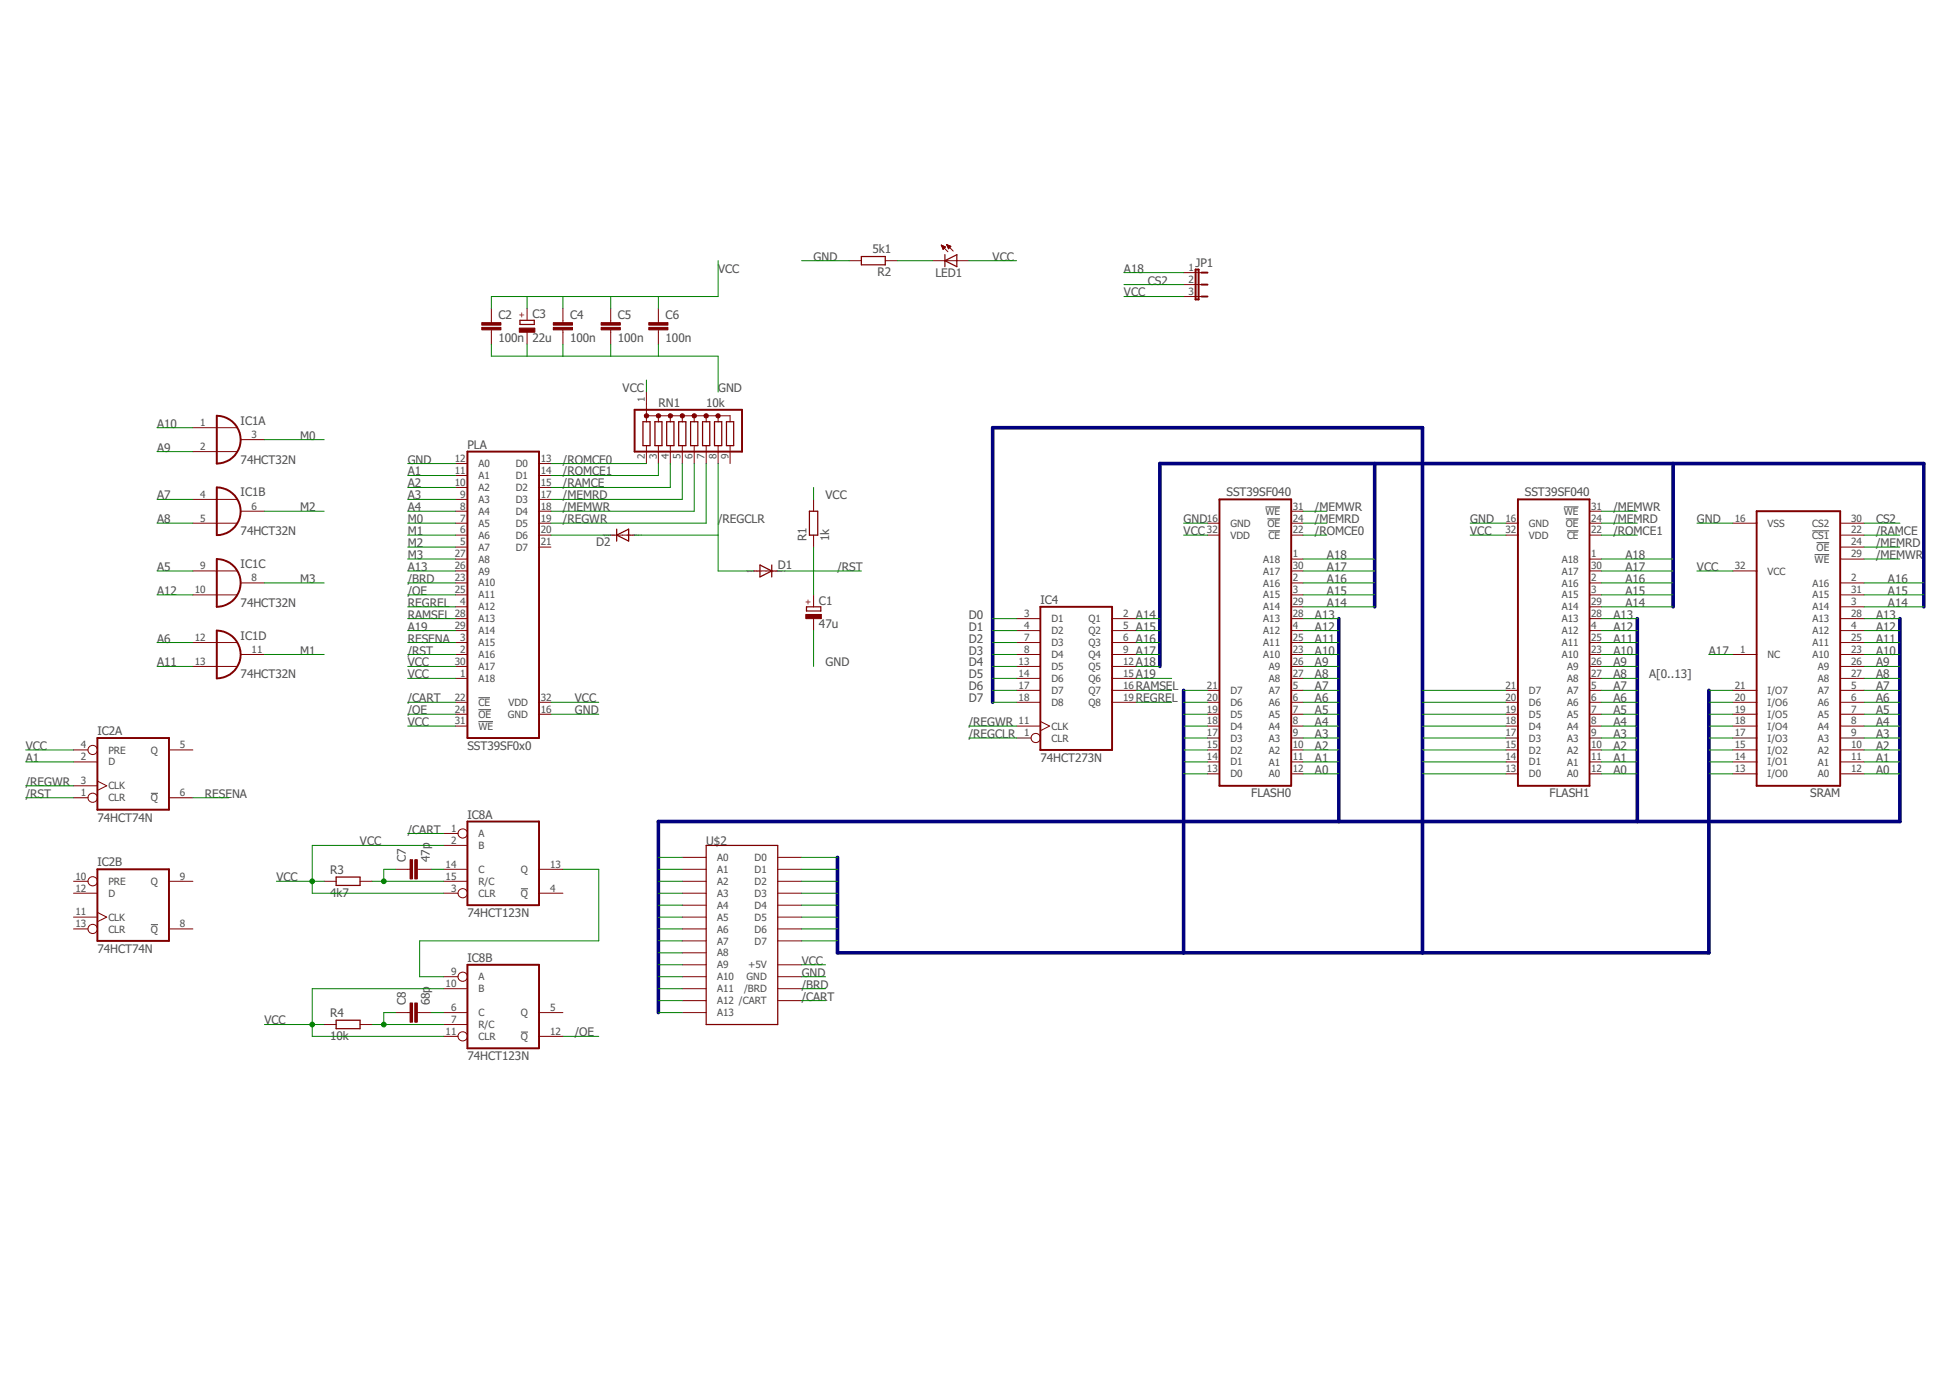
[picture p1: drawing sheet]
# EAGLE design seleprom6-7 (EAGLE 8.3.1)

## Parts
C1  47u  CPOL-EUE2.5-5  [E2,5-5]
C2  100n  C-EU025-025X050  [C025-025X050]
C3  22u  CPOL-EUE2-4  [E2-4]
C4  100n  C-EU025-025X050  [C025-025X050]
C5  100n  C-EU025-025X050  [C025-025X050]
C6  100n  C-EU025-025X050  [C025-025X050]
C7  47p  C-EU025-025X050  [C025-025X050]
C8  68p  C-EU025-025X050  [C025-025X050]
D1  DIODE-D-5  [D-5]
D2  DIODE-D-5  [D-5]
FLASH0  SST39SF040  SST39F040  [PLCC-SR32]
FLASH1  SST39SF040  SST39F040  [PLCC-SR32]
IC1  74HCT32N  [DIL14]
IC2  74HCT74N  [DIL14]
IC4  74HCT273N  74273N  [DIL20]
IC8  74HCT123N  74LS123N  [DIL16]
JP1  JP2E  [JP2]
LED1  LED3MM  [LED3MM]
PLA  SST39SF0x0  SST39F040  [PLCC-SR32]
R1  1k  R-EU_0204/7  [0204/7]
R2  5k1  R-EU_0204/7  [0204/7]
R3  4k7  R-EU_0204/7  [0204/7]
R4  10k  R-EU_0204/7  [0204/7]
RN1  10k  G08R  [SIL9]
SRAM  628128P  [DIL32]
U$2  TVC-CARD+  [TVC-CART-CARD]

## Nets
/BRD: PLA.23(A10) U$2.BTM24(/BRD)
/CART: IC8.1(A:A) PLA.22(!CE) U$2.BTM23(/CART)
/MEMRD: FLASH0.24(!OE) FLASH1.24(!OE) PLA.17(D3) RN1.5 SRAM.24(!OE)
/MEMWR: FLASH0.31(!WE) FLASH1.31(!WE) PLA.18(D4) RN1.6 SRAM.29(!WE)
/OE: IC8.12(B:!Q) PLA.24(!OE) PLA.25(A11)
/RAMCE: PLA.15(D2) RN1.4 SRAM.22(!CS1)
/REGCLR: D1.A D2.A IC4.1(CLR) RN1.8
/REGWR: IC2.3(A:CLK) IC4.11(CLK) PLA.19(D5) RN1.7
/ROMCE0: FLASH0.22(!CE) PLA.13(D0) RN1.2
/ROMCE1: FLASH1.22(!CE) PLA.14(D1) RN1.3
/RST: C1.+ D1.C IC2.1(A:CLR) PLA.2(A16) R1.1
A0: FLASH0.12(A0) FLASH1.12(A0) SRAM.12(A0) U$2.TOP25(A0)
A1: FLASH0.11(A1) FLASH1.11(A1) IC2.2(A:D) PLA.11(A1) SRAM.11(A1) U$2.TOP2(A1)
A2: FLASH0.10(A2) FLASH1.10(A2) PLA.10(A2) SRAM.10(A2) U$2.TOP24(A2)
A3: FLASH0.9(A3) FLASH1.9(A3) PLA.9(A3) SRAM.9(A3) U$2.TOP1(A3)
A4: FLASH0.8(A4) FLASH1.8(A4) PLA.8(A4) SRAM.8(A4) U$2.TOP21(A4)
A5: FLASH0.7(A5) FLASH1.7(A5) IC1.9(C:I0) SRAM.7(A5) U$2.TOP14(A5)
A6: FLASH0.6(A6) FLASH1.6(A6) IC1.12(D:I0) SRAM.6(A6) U$2.TOP18(A6)
A7: FLASH0.5(A7) FLASH1.5(A7) IC1.4(B:I0) SRAM.5(A7) U$2.TOP17(A7)
A8: FLASH0.27(A8) FLASH1.27(A8) IC1.5(B:I1) SRAM.27(A8) U$2.TOP15(A8)
A9: FLASH0.26(A9) FLASH1.26(A9) IC1.2(A:I1) SRAM.26(A9) U$2.TOP19(A9)
A10: FLASH0.23(A10) FLASH1.23(A10) IC1.1(A:I0) SRAM.23(A10) U$2.TOP22(A10)
A11: FLASH0.25(A11) FLASH1.25(A11) IC1.13(D:I1) SRAM.25(A11) U$2.TOP20(A11)
A12: FLASH0.4(A12) FLASH1.4(A12) IC1.10(C:I1) SRAM.4(A12) U$2.TOP16(A12)
A13: FLASH0.28(A13) FLASH1.28(A13) PLA.26(A9) SRAM.28(A13) U$2.TOP23(A13)
A14: FLASH0.29(A14) FLASH1.29(A14) IC4.2(Q1) SRAM.3(A14)
A15: FLASH0.3(A15) FLASH1.3(A15) IC4.5(Q2) SRAM.31(A15)
A16: FLASH0.2(A16) FLASH1.2(A16) IC4.6(Q3) SRAM.2(A16)
A17: FLASH0.30(A17) FLASH1.30(A17) IC4.9(Q4) SRAM.1(NC)
A18: FLASH0.1(A18) FLASH1.1(A18) IC4.12(Q5) JP1.1
A19: IC4.15(Q6) PLA.29(A14)
CS2: JP1.2 SRAM.30(CS2)
D0: FLASH0.13(D0) FLASH1.13(D0) IC4.3(D1) SRAM.13(I/O0) U$2.TOP4(D0)
D1: FLASH0.14(D1) FLASH1.14(D1) IC4.4(D2) SRAM.14(I/O1) U$2.TOP5(D1)
D2: FLASH0.15(D2) FLASH1.15(D2) IC4.7(D3) SRAM.15(I/O2) U$2.TOP6(D2)
D3: FLASH0.17(D3) FLASH1.17(D3) IC4.8(D4) SRAM.17(I/O3) U$2.TOP7(D3)
D4: FLASH0.18(D4) FLASH1.18(D4) IC4.13(D5) SRAM.18(I/O4) U$2.TOP8(D4)
D5: FLASH0.19(D5) FLASH1.19(D5) IC4.14(D6) SRAM.19(I/O5) U$2.TOP9(D5)
D6: FLASH0.20(D6) FLASH1.20(D6) IC4.17(D7) SRAM.20(I/O6) U$2.TOP10(D6)
D7: FLASH0.21(D7) FLASH1.21(D7) IC4.18(D8) SRAM.21(I/O7) U$2.TOP3(D7)
GND [power]: C1.- C2.2 C3.- C4.2 C5.2 C6.2 FLASH0.16(GND) FLASH1.16(GND) PLA.12(A0) PLA.16(GND) R2.2 SRAM.16(VSS) U$2.BTM1(GND) U$2.BTM2(GND) U$2.BTM3(GND) U$2.BTM4(GND) U$2.BTM5(GND) U$2.BTM6(GND) U$2.BTM7(GND) U$2.BTM8(GND)
M0: IC1.3(A:O) PLA.7(A5)
M1: IC1.11(D:O) PLA.6(A6)
M2: IC1.6(B:O) PLA.5(A7)
M3: IC1.8(C:O) PLA.27(A8)
N$1: D2.C PLA.20(D6)
N$3: LED1.K(C) R2.1
N$6: IC8.9(B:A) IC8.13(A:Q)
N$7: C7.2 IC8.14(A:C)
N$8: C8.2 IC8.6(B:C)
N$9: C8.1 IC8.7(B:R/C) R4.2
N$11: C7.1 IC8.15(A:R/C) R3.2
RAMSEL: IC4.16(Q7) PLA.28(A13)
REGREL: IC4.19(Q8) PLA.4(A12)
RESENA: IC2.6(A:!Q) PLA.3(A15)
VCC [power]: C2.1 C3.+ C4.1 C5.1 C6.1 FLASH0.32(VDD) FLASH1.32(VDD) IC2.4(A:PRE) IC8.2(A:B) IC8.3(A:CLR) IC8.10(B:B) IC8.11(B:CLR) JP1.3 LED1.A PLA.1(A18) PLA.30(A17) PLA.31(!WE) PLA.32(VDD) R1.2 R3.1 R4.1 RN1.1 SRAM.32(VCC) U$2.BTM10(+5V) U$2.BTM11(+5V) U$2.BTM12(+5V) U$2.BTM13(+5V) U$2.BTM14(+5V) U$2.BTM15(+5V) U$2.BTM16(+5V) U$2.BTM17(+5V)
Unconnected: IC2.5(A:Q) IC2.8(B:!Q) IC2.9(B:Q) IC2.10(B:PRE) IC2.11(B:CLK) IC2.12(B:D) IC2.13(B:CLR) IC8.4(A:!Q) IC8.5(B:Q) PLA.21(D7) RN1.9

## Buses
A[0..13]
A[14..18]
D[0..7]

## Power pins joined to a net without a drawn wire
GND: IC1.7(P:GND) IC2.7(P:GND) IC4.10(GND) IC8.8(P:GND)
VCC: IC1.14(P:VCC) IC2.14(P:VCC) IC4.20(VCC) IC8.16(P:VCC)
